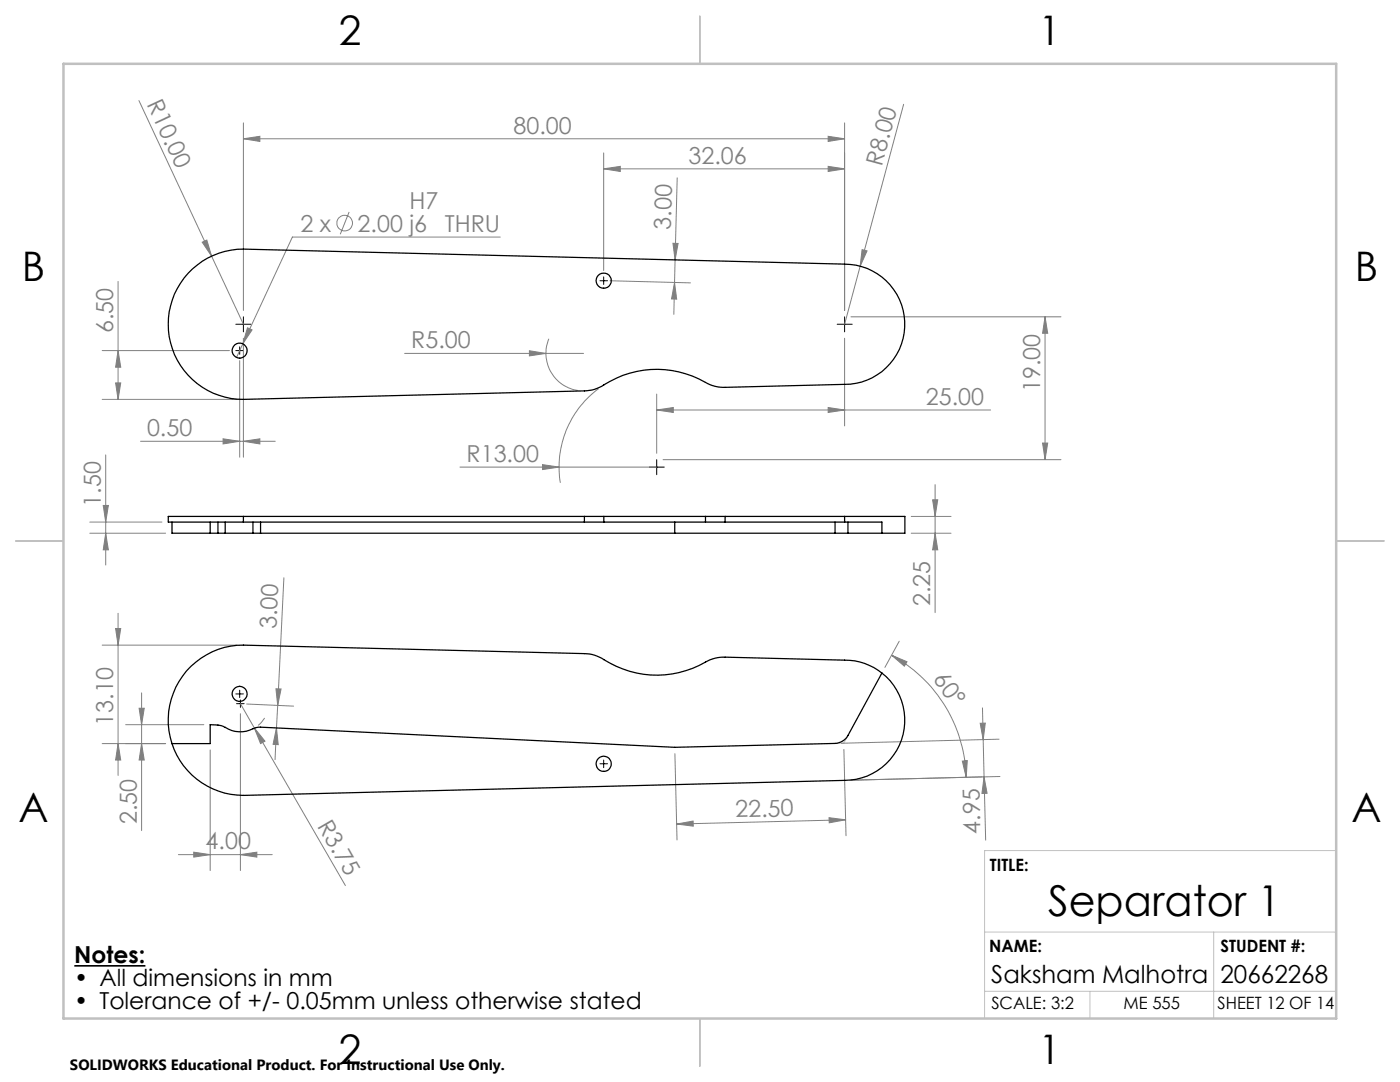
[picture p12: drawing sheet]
<svg xmlns="http://www.w3.org/2000/svg" width="279mm" height="216mm" viewBox="0 0 279 216" stroke-linecap="round" stroke-linejoin="round" font-family="sans-serif">
<g fill="none" stroke="#808080" stroke-width=".2">
<path d="M27.7 20.1l14.5 31M48.6 27.7l3.3-.5v1zM48.6 24.5v37.4M48.6 27.7h120M120.5 33.7l3.3-.5v1zM120.5 30.5v23.5M120.5 33.7h48.1M135.1 35.5l-.5 20.9M165.3 27.2l3.3 .5-3.3 .5zM165.3 33.2l3.3 .5-3.3 .5zM168.6 24.5v37.4M180.3 20.8l-11.7 43.9"/>
<path d="M23.6 56.2v23.5M40.4 48.3l.9-.4 .9 3.2zM42.2 51.1l6.4 13.6M69.7 42.3l-1.8 4.4M99.8 47.3h-41.5l-11.1 24M121.7 56l16.1 .4M134.3 48.5l1 .1-.6 3.3zM134.6 56.4l.4 3.3h-1zM134.6 56.4l-.1 6.3M172 49.8l1 .3-1.3 3zM20.4 70h25.4M20.4 79.7h26.9"/>
<path d="M23.1 76.4h1l-.5 3.3zM23.6 70l.5 3.3h-1zM47.8 72v19.2M48.6 67.5v23.7M49.4 65.4l.9 .4-1.8 2.8zM80.8 70.5h35.7M105.7 70l3.2 .5-3.2 .5zM109.5 67.6a7.5 7.5 0 0 0 5.9 10.3M119.5 77.5a19.4 19.4 0 0 0-7.7 18.8M131.1 78.6v11.9M168.6 67.5v17.5M169.8 63.2h41.9"/>
<path d="M208.6 63.2v28.5M208.6 63.2l.5 3.3h-1zM21.1 90.8v21.9M28 88.1h26.9M44.5 87.6l3.3 .5-3.3 .5zM48.6 88.1l3.3-.5v1zM91.8 93.2h39.3M108.3 92.7l3.3 .5-3.3 .5zM131.1 81.8l3.3-.5v1zM131.1 81.8h66.6M132.3 91.7h79.4M165.3 81.3l3.3 .5-3.3 .5z"/>
<path d="M186.1 99.7h1l-.5 3.3zM186.6 96.7v25.5M208.1 88.4h1l-.5 3.3zM17.9 106.4h15.2M17.9 104.2h14.4M20.6 100.9h1l-.5 3.3zM21.1 106.4l.5 3.3h-1zM56.7 115.3l-1.3 25.5M181.9 106.4h7.9M181.9 103h7.9M186.6 106.4l.5 3.3h-1zM20.4 128.7h26.9"/>
<path d="M23.1 125.4h1l-.5 3.3zM23.6 122.4v32.3M28.3 138.3v27.4M55.1 137.4l1 .1-.7 3.3zM177.9 130.7l3.1 1.3-.5 .9zM177.9 130.7a28.6 28.6 0 0 1 14.9 24.4M179.5 128l-2.9 5.2M20.4 148.4h12.7M23.6 148.4l.5 3.3h-1zM25.1 144.6h15.6M27.8 141.3h1l-.5 3.3zM28.3 148.4l.5 3.3h-1z"/>
<path d="M41.9 149.6v24.1M48 140.4l2.8 4.9M48 142.4v31.3M49.2 140.5l9.4 .4M50.8 145.3l18.1 31.4M50.8 145.3l2.1 2.6-.9 .5zM52.8 143.3l-1.3 1.4M55.2 145.2l.3 3.4-1-.1zM55.2 145.2l-.3 6.4M55.4 140.8l-.2 4.4M134.7 150.4l.4 17.2M168.4 149.5l.4 17.3"/>
<path d="M192.1 151.9l.9-.1-.2 3.3zM195.6 144.3h1l-.4 3.3zM196.1 141.3l.3 13.7M196.4 155l.3 12.6M196.4 155l.6 3.3h-1zM199.4 147.5l-31.5 .8M199.6 154.9l-29.8 .8 26.2-.7M35.6 170.5h18.7M38.7 170l3.2 .5-3.2 .5zM48 170.5l3.3-.5v1zM135 164.4l3.3-.6 .1 1.1zM165.5 163.2l3.3 .4-3.3 .6z"/>
<path d="M168.8 163.6l-33.8 .8"/>
<circle cx="68.8" cy="44.5" r="1.55"/>
</g>
<path d="M14.8 192.7h14.2" fill="none" stroke="#000" stroke-width=".33"/>
<g fill="none" stroke="#000" stroke-width=".2">
<path d="M119.7 56h1.5M120.5 55.2v1.6M47.1 70h1.5M47.1 64.7h3M47.8 69.2v1.5M48.6 63.2v3M167.1 64.7h3M168.6 63.2v3M129.6 93.2h3M131.1 91.7v3M47.1 138.5h1.5M47.8 137.7v1.5"/>
<path d="M48 139.7v1.4M47.2 140.4h1.5M119.7 152.4h1.5M120.5 151.7v1.5"/>
</g>
<path d="M168.4 148.3h-1.7M169.2 146.7l-.8 1.6" fill="none" stroke="#c0c0c0" stroke-width=".2" stroke-dasharray="15.2 1.3 1.3 1.3"/>
<path d="M266.7 169.7h-70.2v33.5M196.5 197.8h70.2M196.5 186h70.2M217.5 197.8v5.4M242.2 186v17.2" fill="none" stroke="#c0c0c0" stroke-width=".2"/>
<path d="M139.7 3.2v9.5M3.1 107.9h9.6M266.7 107.9h9.5M139.7 203.2v9.6" fill="none" stroke="#c0c0c0" stroke-width=".25"/>
<path d="M12.7 12.7h254v190.5h-254z" fill="none" stroke="#c0c0c0" stroke-width=".5"/>
<g fill="#808080">
<path d="M40.4 48.3l.9-.4 .9 3.2z"/>
<path d="M108.3 92.7l3.3 .5-3.3 .5z"/>
<path d="M105.7 70l3.2 .5-3.2 .5z"/>
<path d="M172 49.8l1 .3-1.3 3z"/>
<path d="M50.8 145.3l2.1 2.6-.9 .5z"/>
<path d="M135 164.4l3.3-.6 .1 1.1zM165.5 163.2l3.3 .4-3.3 .6z"/>
<path d="M192.1 151.9l.9-.1-.2 3.3zM177.9 130.7l3.1 1.3-.5 .9z"/>
<path d="M165.3 81.3l3.3 .5-3.3 .5zM131.1 81.8l3.3-.5v1z"/>
<path d="M38.7 170l3.2 .5-3.2 .5zM48 170.5l3.3-.5v1zM49.4 65.4l-.9 3.2 1.8-2.8zM48.6 27.7l3.3-.5v1zM165.3 27.2l3.3 .5-3.3 .5zM44.5 87.6l3.3 .5-3.3 .5zM48.6 88.1l3.3-.5v1zM120.5 33.7l3.3-.5v1zM165.3 33.2l3.3 .5-3.3 .5z"/>
<path d="M55.2 145.2l.3 3.4-1-.1zM55.1 137.4l1 .1-.7 3.3z"/>
<path d="M134.6 56.4l.4 3.3h-1zM134.3 48.5l1 .1-.6 3.3z"/>
<path d="M186.6 106.4l.5 3.3h-1zM186.1 99.7h1l-.5 3.3zM21.1 106.4l.5 3.3h-1zM20.6 100.9h1l-.5 3.3zM28.3 148.4l.5 3.3h-1zM27.8 141.3h1l-.5 3.3z"/>
<path d="M23.6 148.4l.5 3.3h-1zM23.1 125.4h1l-.5 3.3z"/>
<path d="M208.6 63.2l.5 3.3h-1zM208.1 88.4h1l-.5 3.3zM23.6 70l.5 3.3h-1zM23.1 76.4h1l-.5 3.3z"/>
<path d="M195.6 144.3h1l-.4 3.3zM196.4 155l.6 3.3h-1z"/>
</g>
<g fill="none" stroke="#000" stroke-width=".25">
<path d="M38.4 53.7a15.1 15.1 0 0 1 10.2-4l120 3a12 12 0 0 1 12 12 12 12 0 0 1-12 12l-23.9 .6a8.6 8.6 0 0 1-5.2-1.7 19.8 19.8 0 0 0-19.9 1.7l-1.4 .5-1.6 .2-68 1.7a15 15 0 0 1-14-9.5 15 15 0 0 1 3.8-16.5zM34.3 104.2v2.2h9.2M41.9 104.2v2.2M43.5 106.4h1.4M43.5 104.2v2.2M44.9 106.4h5.6M44.9 104.2v2.2M48.6 103h-15v1.2h15M48.6 103v1.2M48.6 103h68M48.6 104.2h68M50.5 106.4h1.5"/>
<path d="M50.5 104.2v2.2M52 106.4h114.7M52 104.2v2.2M116.6 103h3.9M116.6 104.2h3.9M116.6 103v1.2M120.5 103h20.3M120.5 104.2h20.3M120.5 103v1.2M134.7 104.2v2.2M140.8 103h3.9M140.8 104.2h3.9"/>
<path d="M140.8 103v1.2M144.7 103h23.9M144.7 104.2h23.9M144.7 103v1.2M166.7 106.4h2.5M166.7 104.2v2.2M168.6 103h12v3.4h-4.6M168.6 104.2h7.4v2.2M168.6 103v1.2M169.2 106.4h6.8M169.2 104.2v2.2M176 134.3l-6.8 12.5a3.1 3.1 0 0 1-2.5 1.5l-32 .8-82.7-4-1 .1a6.2 6.2 0 0 1-6.6-.3l-.9-.2-1.6-.1v3.8h-7.6"/>
<path d="M176 134.3a12 12 0 0 1 3.9 13.4 12 12 0 0 1-11.3 8l-120 3a15 15 0 0 1-14.3-10.3M176 134.3a11.6 11.6 0 0 0-7.4-2.6l-23.9-.6a8.6 8.6 0 0 0-5.2 1.7 19.8 19.8 0 0 1-19.9-1.7l-1.4-.5-1.6-.2-68-1.7a15 15 0 0 0-14.3 19.7"/>
<circle cx="120.5" cy="56" r="1.51"/>
<circle cx="47.8" cy="70" r="1.49"/>
<circle cx="47.8" cy="138.4" r="1.49"/>
<circle cx="120.5" cy="152.4" r="1.51"/>
</g>
<text font-size="8.5" x="209.2" y="182.8">Separator 1</text>
<g font-size="8.1">
<text x="67.6" y="8.9">2</text>
<text x="207.3" y="8.9">1</text>
<text x="4.4" y="56.1">B</text>
<text x="270.4" y="56.1">B</text>
<text x="3.7" y="164.1">A</text>
<text x="269.7" y="164.1">A</text>
<text x="67.6" y="212.4">2</text>
<text x="207.3" y="212.4">1</text>
</g>
<g font-size="4.9">
<text x="197.8" y="196.1">Saksham Malhotra</text>
<text x="243.6" y="196.1">20662268</text>
</g>
<g font-size="4.7" fill="#808080">
<text x="29.2" y="20.8" transform="rotate(65 29.2 20.8)">R10.00</text>
<text x="102.5" y="26.7">80.00</text>
<text x="137.4" y="32.7">32.06</text>
<text x="176" y="33.3" transform="rotate(-75 176 33.3)">R8.00</text>
<text x="81.7" y="41.7">H7</text>
<text x="60" y="46.2">2 x</text>
<text x="71.4" y="46.2">2.00 j6</text>
<text x="88.8" y="46.2">THRU</text>
<text x="133.9" y="45.8" transform="rotate(-89 133.9 45.8)">3.00</text>
<text x="22.6" y="66.5" transform="rotate(-90 22.6 66.5)">6.50</text>
<text x="82.1" y="69.5">R5.00</text>
<text x="184.8" y="80.8">25.00</text>
<text x="207.6" y="78.2" transform="rotate(-90 207.6 78.2)">19.00</text>
<text x="29.3" y="87">0.50</text>
<text x="93.1" y="92.2">R13.00</text>
<text x="20.1" y="101.1" transform="rotate(-90 20.1 101.1)">1.50</text>
<text x="55.2" y="125.6" transform="rotate(-87 55.2 125.6)">3.00</text>
<text x="185.6" y="120.9" transform="rotate(-90 185.6 120.9)">2.25</text>
<text x="186.1" y="135.5" transform="rotate(54 186.1 135.5)">60°</text>
<text x="22.6" y="144.8" transform="rotate(-90 22.6 144.8)">13.10</text>
<text x="27.3" y="164.4" transform="rotate(-90 27.3 164.4)">2.50</text>
<text x="63.2" y="164.8" transform="rotate(60 63.2 164.8)">R3.75</text>
<text x="146.8" y="163.1" transform="rotate(-1 146.8 163.1)">22.50</text>
<text x="195.7" y="166.4" transform="rotate(-91 195.7 166.4)">4.95</text>
<text x="41" y="169.5">4.00</text>
</g>
<g font-size="4.7">
<text x="14.8" y="192.2">Notes:</text>
<text x="14.8" y="196.7">• All dimensions in mm</text>
<text x="14.8" y="201.3">• Tolerance of +/- 0.05mm unless otherwise stated</text>
</g>
<g font-size="3.4">
<text x="197.5" y="173.8">TITLE:</text>
<text x="197.4" y="190">NAME:</text>
<text x="243.6" y="190">STUDENT #:</text>
<text x="197.8" y="201.3">SCALE: 3:2</text>
<text x="224.2" y="201.3">ME 555</text>
<text x="243" y="201.3">SHEET 12 OF 14</text>
</g>
<text font-size="3" x="14" y="213.5">SOLIDWORKS Educational Product. For Instructional Use Only.</text>
</svg>
